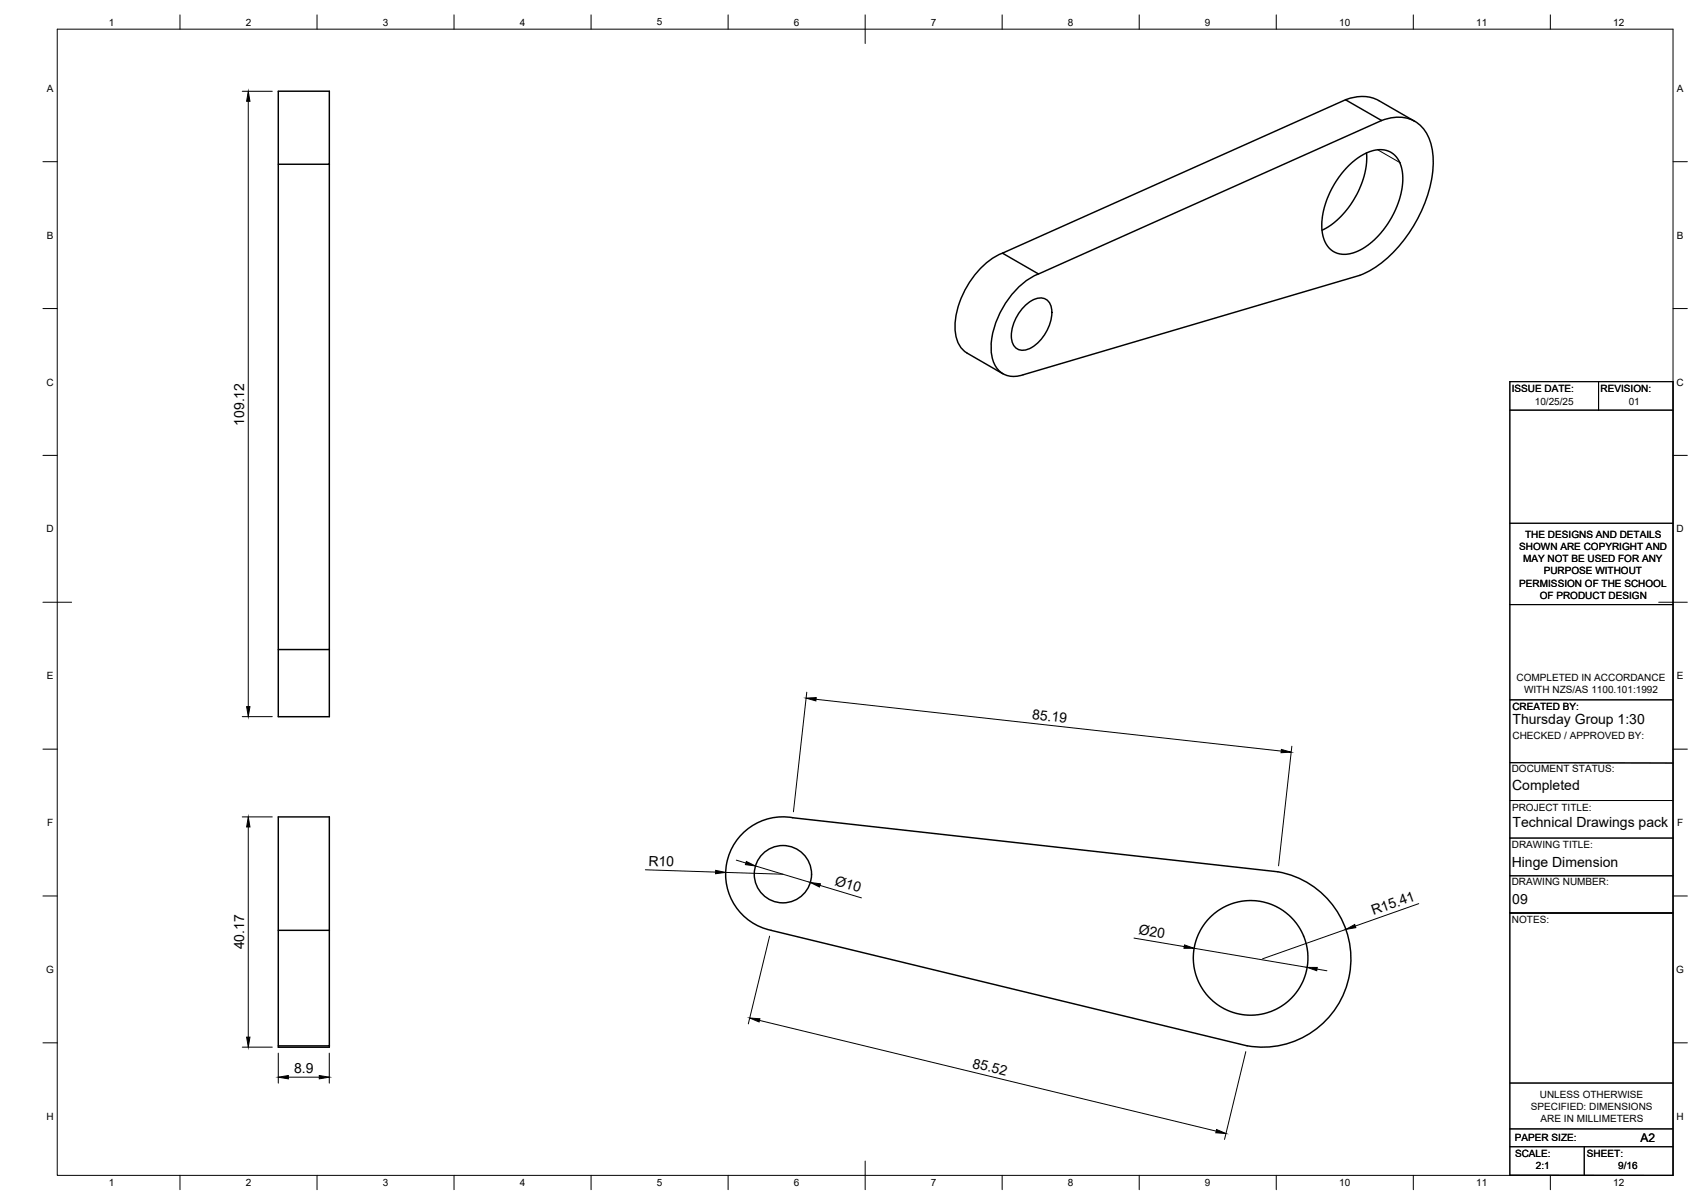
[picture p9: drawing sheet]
<svg xmlns="http://www.w3.org/2000/svg" width="594mm" height="420mm" viewBox="0 0 594 420" stroke-linecap="round" stroke-linejoin="round" font-family="sans-serif">
<!-- layer: Visible -->
<g fill="none" stroke="#000" stroke-width=".51">
<path d="M97.1 31.8h17.9v25.5h-17.9zM469.6 34.8l-119.7 53.5 12.6 7.3 119.7-53.5M469.6 34.8l12.6 7.3M469.6 34.8a13.6 13.6 0 0 1 11.7 .3l12.5 7.3M97.1 57.3v169.4h17.9v-169.4M470.3 58.3l3.4-3 3.7-2.1 3.5-.9 2.9 .2 2.7 1.3 1.9 2.4 1 3.3 .2 3.9-.8 4.9-1.6 4.7-2.3 4.3-2.8 3.9-3.1 3.2-3.7 2.6-3.1 1.3-3.5 .5-1.8-.4-1.5-.6-1.2-.9-1.1-1.3-1.4-3.5-.3-4.3 .8-5.3 1.8-5 3.1-5.4zM477 53.4v3.1l-.6 3.9-1.3 4.2-1.8 3.8-2.9 4.4-2.4 2.8-3.3 2.8-3.3 1.9M482.2 42.1a12.7 12.7 0 0 1 13.6 1.7 17.1 17.1 0 0 1 4.5 12.8 48 48 0 0 1-22.3 37.9l-3.3 1.6-117.6 34.7a7.8 7.8 0 0 1-10.9-6.4 28 28 0 0 1 6.4-20.8 23.8 23.8 0 0 1 9.9-8M349.9 88.3a28.8 28.8 0 0 0-15 17.2 19.1 19.1 0 0 0-.3 14.5 7.4 7.4 0 0 0 2.9 3.2M357.3 107.2a7.2 7.2 0 0 1 7.4-2.9 5.9 5.9 0 0 1 2.2 7.1 14.4 14.4 0 0 1-8.9 10.7 3.9 3.9 0 0 1-4.9-3.8 15 15 0 0 1 4.2-11.1zM337.5 123.2l12.6 7.3M97.1 226.7v23.4h17.9v-23.4"/>
<path d="M97.1 324.7h17.9v40.3h-17.9zM97.1 324.7v-39.6h17.9v39.6M97.1 365v.4h17.9v-.4M435.3 365a30.8 30.8 0 0 0 35.8-25.1 30.8 30.8 0 0 0-25-35.7l-169.4-18.8a20 20 0 0 0-23.1 15.9 20 20 0 0 0 15.5 23.3l166.2 40.4"/>
<circle cx="273.3" cy="305.1" r="10"/>
<circle cx="436.5" cy="334.3" r="20"/>
</g>
<!-- layer: Visible Narrow -->
<path d="M480.9 52.3l7.7 4.4" fill="none" stroke="#000" stroke-width=".35"/>
<!-- layer: TITLEBLOCK -->
<g fill="none" stroke="#000" stroke-width=".36">
<path d="M527 133.2h57v277l-57-.1zM558 133.2v9.9M527 143.1h57M527 182.6h57M527 211h57M527 244.2h56.9M527 279.4h57M527 266.1l57 .2M527 292.5h57M527 318.6h57M527 305.6h57M527.1 378h57"/>
<path d="M527 394h56.9M527 400.2h57M553 400.2v10"/>
</g>
<!-- layer: BORDER -->
<g fill="none" stroke="#000" stroke-width=".35">
<path d="M20 10.2h564v400h-564zM62.8 5.2v5M110.7 5.2v5M158.5 5.2v5M206.3 5.2v5M254.1 5.2v5M302 5.2v10M349.8 5.2v5M397.6 5.2v5M445.5 5.2v5M493.3 5.2v5M541.1 5.2v5"/>
<path d="M15 56.4h5M584 56.4h5M15 107.7h5M584 107.7h5M15 158.9h5M584 158.9h5M15 210.2h10M579 210.2h10M15 261.4h5M584 261.4h5M15 312.7h5M584 312.7h5"/>
<path d="M15 363.9h5M584 363.9h5M62.8 410.2v5M110.7 410.2v5M158.5 410.2v5M206.3 410.2v5M254.1 410.2v5M302 405.2v10M349.8 410.2v5M397.6 410.2v5M445.5 410.2v5M493.3 410.2v5"/>
<path d="M541.1 410.2v5"/>
</g>
<!-- layer: FD_Dimensions -->
<g fill="none" stroke="#000" stroke-width=".35">
<path d="M84.6 31.9h10.4M86.7 35.3v211.3M84.6 250.1h10.4M281.6 241.6l-4.7 41.7M284.8 244l162.4 18.1M450.9 260.4l-4.6 41.8M84.6 285.1h10.4M86.7 288.6v73.3M225.3 303.5l24.5 .8M253.3 304.4l20 .7M257 300.2l3.3 1M263.7 302.2l19.2 5.8"/>
<path d="M286.2 309l14.5 4.3M495.2 315.3l-22.1 7.9M268.6 326.7l-7.4 30.6M395.8 327.4l17.5 2.9M416.8 330.9l39.4 6.7M459.7 338.2l3.4 .6M469.8 324.3l-29.1 10.3M265.1 356.1l159.4 38.6M84.6 365.4h10.4M97.1 367.5v10.5M100.6 375.9h10.8M114.9 367.5v10.5"/>
<path d="M434.8 367l-7.4 30.6"/>
</g>
<g fill="#000" stroke="#000" stroke-width=".35">
<path d="M86.7 31.9l.5 3.4h-1.1zM86.1 246.6h1.1l-.5 3.5zM281.4 243.6l3.5-.2-.1 1.2zM447.3 261.5l3.4 1-3.6 .2zM86.7 285.1l.5 3.5h-1.1zM249.8 303.7l3.5 .7-3.5 .5zM260.5 300.6l3.2 1.6-3.5-.5zM282.9 308l3.5 .4-.4 1.1zM413.4 329.8l3.4 1.1h-3.5zM456.2 337.6h3.6l-.2 1.2zM469.8 324.3l3.1-1.7 .3 1.1zM261.7 355.3l3.5 .2-.2 1.1z"/>
<path d="M86.1 361.9h1.1l-.5 3.5zM97.1 375.9l3.5-.6v1.2zM111.4 375.3l3.5 .6-3.5 .6zM424.6 394.2l3.3 1.4-3.5-.3z"/>
</g>
<g font-size="4.9">
<text x="85.2" y="148.6" transform="rotate(-90 85.2 148.6)">109.12</text>
<text x="360.1" y="250.9" transform="rotate(6 360.1 250.9)">85.19</text>
<text x="527.9" y="252.8">Thursday Group 1:30</text>
<text x="527.8" y="275.8">Completed</text>
<text x="527.9" y="288.7">Technical Drawings pack</text>
<text x="226.3" y="302.1" transform="rotate(2 226.3 302.1)">R10</text>
<text x="527.7" y="302.5">Hinge Dimension</text>
<text x="291.1" y="308.9" transform="rotate(17 291.1 308.9)">Ø10</text>
<text x="527.9" y="315.3">09</text>
<text x="479.4" y="319.4" transform="rotate(-19 479.4 319.4)">R15.41</text>
<text x="397.3" y="326.1" transform="rotate(10 397.3 326.1)">Ø20</text>
<text x="85.2" y="331.3" transform="rotate(-90 85.2 331.3)">40.17</text>
<text x="102.7" y="374.4">8.9</text>
<text x="339.2" y="372.6" transform="rotate(14 339.2 372.6)">85.52</text>
</g>
<text font-size="4.2" x="572.6" y="398.6">A2</text>
<g font-size="3.5">
<text x="37.9" y="8.9">1</text>
<text x="85.8" y="8.9">2</text>
<text x="133.6" y="8.9">3</text>
<text x="181.4" y="8.9">4</text>
<text x="229.3" y="8.9">5</text>
<text x="277.1" y="8.9">6</text>
<text x="324.9" y="8.9">7</text>
<text x="372.7" y="8.9">8</text>
<text x="420.6" y="8.9">9</text>
<text x="467.4" y="8.9">10</text>
<text x="515.3" y="8.9">11</text>
<text x="563.1" y="8.9">12</text>
<text x="16.3" y="32">A</text>
<text x="585.3" y="32">A</text>
<text x="16.3" y="83.3">B</text>
<text x="585.3" y="83.3">B</text>
<text x="16.2" y="134.6">C</text>
<text x="527.6" y="136.7">ISSUE DATE:</text>
<text x="558.7" y="136.7">REVISION:</text>
<text x="585.2" y="134.6">C</text>
<text x="535.7" y="141.3">10/25/25</text>
<text x="568.5" y="141.3">01</text>
<text x="16.2" y="185.8">D</text>
<text x="585.2" y="185.8">D</text>
<text x="532.4" y="187.8">THE DESIGNS AND DETAILS</text>
<text x="530.3" y="192">SHOWN ARE COPYRIGHT AND</text>
<text x="531.6" y="196.3">MAY NOT BE USED FOR ANY</text>
<text x="538.8" y="200.5">PURPOSE WITHOUT</text>
<text x="530.3" y="204.7">PERMISSION OF THE SCHOOL</text>
<text x="537.4" y="208.9">OF PRODUCT DESIGN</text>
<text x="16.3" y="237">E</text>
<text x="529.3" y="237.7">COMPLETED IN ACCORDANCE</text>
<text x="585.3" y="237">E</text>
<text x="532" y="241.9">WITH NZS/AS 1100.101:1992</text>
<text x="527.9" y="247.8">CREATED BY:</text>
<text x="527.9" y="257.8">CHECKED / APPROVED BY:</text>
<text x="527.7" y="269.6">DOCUMENT STATUS:</text>
<text x="527.8" y="282.9">PROJECT TITLE:</text>
<text x="16.4" y="288.3">F</text>
<text x="585.4" y="288.3">F</text>
<text x="527.7" y="295.8">DRAWING TITLE:</text>
<text x="527.6" y="309">DRAWING NUMBER:</text>
<text x="527.7" y="322.1">NOTES:</text>
<text x="16.1" y="339.6">G</text>
<text x="585.1" y="339.6">G</text>
<text x="537.5" y="383.1">UNLESS OTHERWISE</text>
<text x="534.3" y="387.3">SPECIFIED: DIMENSIONS</text>
<text x="16.2" y="390.8">H</text>
<text x="537.7" y="391.5">ARE IN MILLIMETERS</text>
<text x="585.2" y="390.8">H</text>
<text x="528.8" y="398.3">PAPER SIZE:</text>
<text x="528.8" y="403.9">SCALE:</text>
<text x="553.9" y="403.7">SHEET:</text>
<text x="37.9" y="413.9">1</text>
<text x="85.8" y="413.9">2</text>
<text x="133.6" y="413.9">3</text>
<text x="181.4" y="413.9">4</text>
<text x="229.3" y="413.9">5</text>
<text x="277.1" y="413.9">6</text>
<text x="324.9" y="413.9">7</text>
<text x="372.7" y="413.9">8</text>
<text x="420.6" y="413.9">9</text>
<text x="467.4" y="413.9">10</text>
<text x="515.3" y="413.9">11</text>
<text x="536.1" y="408">2:1</text>
<text x="563.1" y="413.9">12</text>
<text x="564.8" y="408.1">9/16</text>
</g>
</svg>
